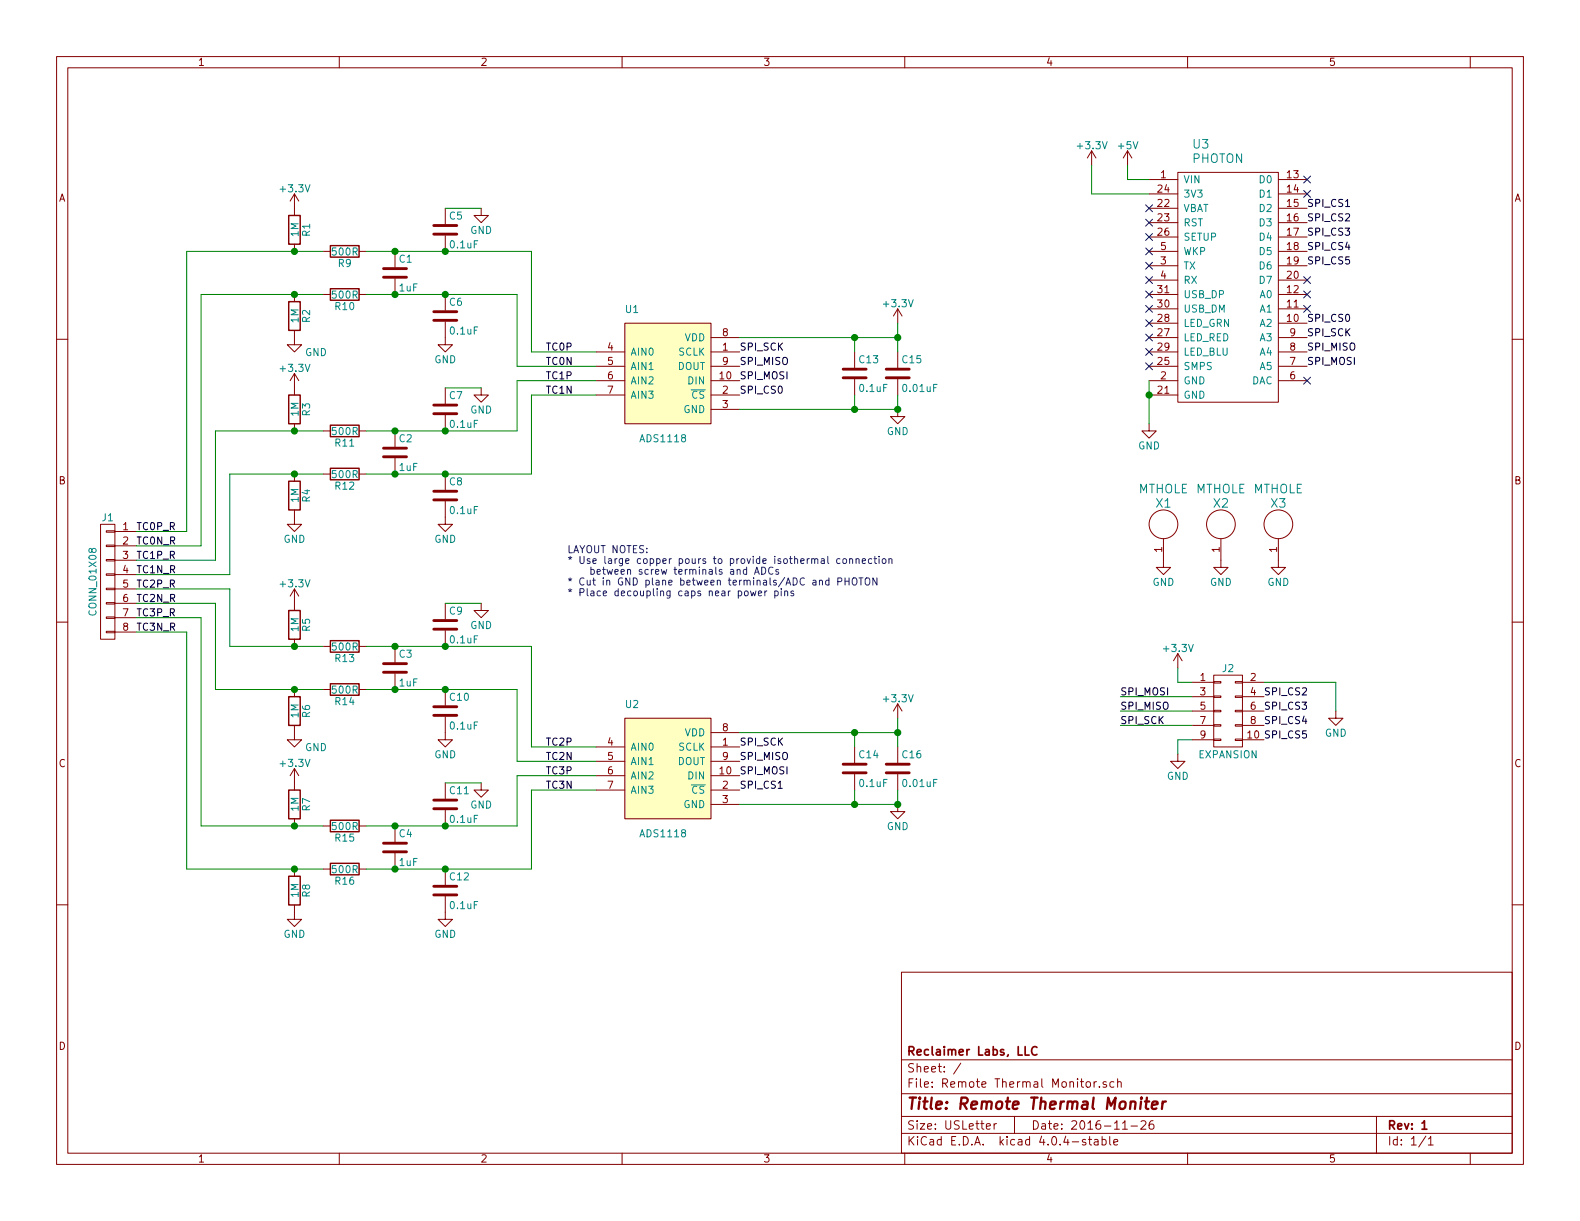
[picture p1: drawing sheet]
EESchema Schematic File Version 2
LIBS:Jason_Custom_Home
LIBS:power
LIBS:device
LIBS:transistors
LIBS:conn
LIBS:linear
LIBS:regul
LIBS:74xx
LIBS:cmos4000
LIBS:adc-dac
LIBS:memory
LIBS:xilinx
LIBS:microcontrollers
LIBS:dsp
LIBS:microchip
LIBS:analog_switches
LIBS:motorola
LIBS:texas
LIBS:intel
LIBS:audio
LIBS:interface
LIBS:digital-audio
LIBS:philips
LIBS:display
LIBS:cypress
LIBS:siliconi
LIBS:opto
LIBS:atmel
LIBS:contrib
LIBS:valves
LIBS:Remote Thermal Monitor-cache
EELAYER 25 0
EELAYER END
$Descr USLetter 11000 8500
encoding utf-8
Sheet 1 1
Title "Remote Thermal Moniter"
Date "2016-11-26"
Rev "1"
Comp "Reclaimer Labs, LLC"
Comment1 ""
Comment2 ""
Comment3 ""
Comment4 ""
$EndDescr
$Comp
L PHOTON U3
U 1 1
P 8500 2000
F 0 "U3" H 8300 3000 60  0000 L CNN
F 1 "PHOTON" H 8300 2900 60  0000 L CNN
F 2 "Reclaimer_Labs:PHOTON" H 10700 2350 60  0001 C CNN
F 3 "" H 10700 2350 60  0000 C CNN
	1    8500 2000
	1    0    0    -1  
$EndComp
Text Label 9100 2550 0    50   ~ 0
SPI_MOSI
Text Label 9100 2450 0    50   ~ 0
SPI_MISO
Text Label 9100 2350 0    50   ~ 0
SPI_SCK
Text Label 9100 2250 0    50   ~ 0
SPI_CS0
$Comp
L +5V #PWR01
U 1 1
P 7850 1150
F 0 "#PWR01" H 7850 1000 50  0001 C CNN
F 1 "+5V" H 7850 1290 50  0000 C CNN
F 2 "" H 7850 1150 50  0000 C CNN
F 3 "" H 7850 1150 50  0000 C CNN
	1    7850 1150
	1    0    0    -1  
$EndComp
Wire Wire Line
	7850 1150 7850 1250
Wire Wire Line
	7850 1250 8000 1250
$Comp
L +3.3V #PWR02
U 1 1
P 7600 1150
F 0 "#PWR02" H 7600 1000 50  0001 C CNN
F 1 "+3.3V" H 7600 1290 50  0000 C CNN
F 2 "" H 7600 1150 50  0000 C CNN
F 3 "" H 7600 1150 50  0000 C CNN
	1    7600 1150
	1    0    0    -1  
$EndComp
Wire Wire Line
	7600 1150 7600 1350
Wire Wire Line
	7600 1350 8000 1350
NoConn ~ 8000 1450
NoConn ~ 8000 1550
NoConn ~ 8000 1650
NoConn ~ 8000 1750
NoConn ~ 8000 1850
NoConn ~ 8000 1950
NoConn ~ 8000 2050
NoConn ~ 8000 2150
NoConn ~ 8000 2250
NoConn ~ 8000 2350
NoConn ~ 8000 2450
NoConn ~ 8000 2550
$Comp
L GND #PWR03
U 1 1
P 8000 2950
F 0 "#PWR03" H 8000 2700 50  0001 C CNN
F 1 "GND" H 8000 2800 50  0000 C CNN
F 2 "" H 8000 2950 50  0000 C CNN
F 3 "" H 8000 2950 50  0000 C CNN
	1    8000 2950
	1    0    0    -1  
$EndComp
Wire Wire Line
	8000 2650 8000 2950
Connection ~ 8000 2750
NoConn ~ 9100 2650
$Comp
L ADS1118 U1
U 1 1
P 4650 2650
F 0 "U1" H 4350 3150 50  0000 L CNN
F 1 "ADS1118" H 4450 2250 50  0000 L CNN
F 2 "Reclaimer_Labs:VSSOP-10" H 4650 2650 50  0001 C CNN
F 3 "" H 4650 2650 50  0001 C CNN
	1    4650 2650
	1    0    0    -1  
$EndComp
$Comp
L +3.3V #PWR04
U 1 1
P 6250 2250
F 0 "#PWR04" H 6250 2100 50  0001 C CNN
F 1 "+3.3V" H 6250 2390 50  0000 C CNN
F 2 "" H 6250 2250 50  0000 C CNN
F 3 "" H 6250 2250 50  0000 C CNN
	1    6250 2250
	1    0    0    -1  
$EndComp
Wire Wire Line
	5150 2350 6250 2350
$Comp
L C C13
U 1 1
P 5950 2600
F 0 "C13" H 5975 2700 50  0000 L CNN
F 1 "0.1uF" H 5975 2500 50  0000 L CNN
F 2 "Capacitors_SMD:C_0603" H 5988 2450 50  0001 C CNN
F 3 "" H 5950 2600 50  0000 C CNN
	1    5950 2600
	1    0    0    -1  
$EndComp
$Comp
L C C15
U 1 1
P 6250 2600
F 0 "C15" H 6275 2700 50  0000 L CNN
F 1 "0.01uF" H 6275 2500 50  0000 L CNN
F 2 "Capacitors_SMD:C_0603" H 6288 2450 50  0001 C CNN
F 3 "" H 6250 2600 50  0000 C CNN
	1    6250 2600
	1    0    0    -1  
$EndComp
Connection ~ 5950 2350
Wire Wire Line
	6250 2250 6250 2450
$Comp
L GND #PWR05
U 1 1
P 6250 2850
F 0 "#PWR05" H 6250 2600 50  0001 C CNN
F 1 "GND" H 6250 2700 50  0000 C CNN
F 2 "" H 6250 2850 50  0000 C CNN
F 3 "" H 6250 2850 50  0000 C CNN
	1    6250 2850
	1    0    0    -1  
$EndComp
Wire Wire Line
	5150 2850 6250 2850
Connection ~ 5950 2850
Text Label 5150 2650 0    50   ~ 0
SPI_MOSI
Text Label 5150 2550 0    50   ~ 0
SPI_MISO
Text Label 5150 2450 0    50   ~ 0
SPI_SCK
Text Label 5150 2750 0    50   ~ 0
SPI_CS0
Connection ~ 6250 2350
Wire Wire Line
	6250 2850 6250 2750
Connection ~ 6250 2850
Wire Wire Line
	5950 2750 5950 2850
Wire Wire Line
	5950 2450 5950 2350
$Comp
L C C1
U 1 1
P 2750 1900
F 0 "C1" H 2775 2000 50  0000 L CNN
F 1 "1uF" H 2775 1800 50  0000 L CNN
F 2 "Capacitors_SMD:C_0603" H 2788 1750 50  0001 C CNN
F 3 "" H 2750 1900 50  0000 C CNN
	1    2750 1900
	1    0    0    -1  
$EndComp
$Comp
L C C5
U 1 1
P 3100 1600
F 0 "C5" H 3125 1700 50  0000 L CNN
F 1 "0.1uF" H 3125 1500 50  0000 L CNN
F 2 "Capacitors_SMD:C_0603" H 3138 1450 50  0001 C CNN
F 3 "" H 3100 1600 50  0000 C CNN
	1    3100 1600
	1    0    0    -1  
$EndComp
$Comp
L C C6
U 1 1
P 3100 2200
F 0 "C6" H 3125 2300 50  0000 L CNN
F 1 "0.1uF" H 3125 2100 50  0000 L CNN
F 2 "Capacitors_SMD:C_0603" H 3138 2050 50  0001 C CNN
F 3 "" H 3100 2200 50  0000 C CNN
	1    3100 2200
	1    0    0    -1  
$EndComp
$Comp
L R R9
U 1 1
P 2400 1750
F 0 "R9" V 2480 1750 50  0000 C CNN
F 1 "500R" V 2400 1750 50  0000 C CNN
F 2 "Capacitors_SMD:C_0603" V 2330 1750 50  0001 C CNN
F 3 "" H 2400 1750 50  0000 C CNN
	1    2400 1750
	0    1    1    0   
$EndComp
$Comp
L R R10
U 1 1
P 2400 2050
F 0 "R10" V 2480 2050 50  0000 C CNN
F 1 "500R" V 2400 2050 50  0000 C CNN
F 2 "Capacitors_SMD:C_0603" V 2330 2050 50  0001 C CNN
F 3 "" H 2400 2050 50  0000 C CNN
	1    2400 2050
	0    1    1    0   
$EndComp
$Comp
L R R2
U 1 1
P 2050 2200
F 0 "R2" V 2130 2200 50  0000 C CNN
F 1 "1M" V 2050 2200 50  0000 C CNN
F 2 "Capacitors_SMD:C_0603" V 1980 2200 50  0001 C CNN
F 3 "" H 2050 2200 50  0000 C CNN
	1    2050 2200
	1    0    0    -1  
$EndComp
$Comp
L R R1
U 1 1
P 2050 1600
F 0 "R1" V 2130 1600 50  0000 C CNN
F 1 "1M" V 2050 1600 50  0000 C CNN
F 2 "Capacitors_SMD:C_0603" V 1980 1600 50  0001 C CNN
F 3 "" H 2050 1600 50  0000 C CNN
	1    2050 1600
	1    0    0    -1  
$EndComp
$Comp
L C C2
U 1 1
P 2750 3150
F 0 "C2" H 2775 3250 50  0000 L CNN
F 1 "1uF" H 2775 3050 50  0000 L CNN
F 2 "Capacitors_SMD:C_0603" H 2788 3000 50  0001 C CNN
F 3 "" H 2750 3150 50  0000 C CNN
	1    2750 3150
	1    0    0    -1  
$EndComp
$Comp
L C C7
U 1 1
P 3100 2850
F 0 "C7" H 3125 2950 50  0000 L CNN
F 1 "0.1uF" H 3125 2750 50  0000 L CNN
F 2 "Capacitors_SMD:C_0603" H 3138 2700 50  0001 C CNN
F 3 "" H 3100 2850 50  0000 C CNN
	1    3100 2850
	1    0    0    -1  
$EndComp
$Comp
L C C8
U 1 1
P 3100 3450
F 0 "C8" H 3125 3550 50  0000 L CNN
F 1 "0.1uF" H 3125 3350 50  0000 L CNN
F 2 "Capacitors_SMD:C_0603" H 3138 3300 50  0001 C CNN
F 3 "" H 3100 3450 50  0000 C CNN
	1    3100 3450
	1    0    0    -1  
$EndComp
$Comp
L R R11
U 1 1
P 2400 3000
F 0 "R11" V 2480 3000 50  0000 C CNN
F 1 "500R" V 2400 3000 50  0000 C CNN
F 2 "Capacitors_SMD:C_0603" V 2330 3000 50  0001 C CNN
F 3 "" H 2400 3000 50  0000 C CNN
	1    2400 3000
	0    1    1    0   
$EndComp
$Comp
L R R12
U 1 1
P 2400 3300
F 0 "R12" V 2480 3300 50  0000 C CNN
F 1 "500R" V 2400 3300 50  0000 C CNN
F 2 "Capacitors_SMD:C_0603" V 2330 3300 50  0001 C CNN
F 3 "" H 2400 3300 50  0000 C CNN
	1    2400 3300
	0    1    1    0   
$EndComp
$Comp
L R R4
U 1 1
P 2050 3450
F 0 "R4" V 2130 3450 50  0000 C CNN
F 1 "1M" V 2050 3450 50  0000 C CNN
F 2 "Capacitors_SMD:C_0603" V 1980 3450 50  0001 C CNN
F 3 "" H 2050 3450 50  0000 C CNN
	1    2050 3450
	1    0    0    -1  
$EndComp
$Comp
L R R3
U 1 1
P 2050 2850
F 0 "R3" V 2130 2850 50  0000 C CNN
F 1 "1M" V 2050 2850 50  0000 C CNN
F 2 "Capacitors_SMD:C_0603" V 1980 2850 50  0001 C CNN
F 3 "" H 2050 2850 50  0000 C CNN
	1    2050 2850
	1    0    0    -1  
$EndComp
Wire Wire Line
	2550 2050 3600 2050
Connection ~ 2750 2050
Wire Wire Line
	3600 2050 3600 2550
Wire Wire Line
	3600 2550 4150 2550
Connection ~ 3100 2050
Wire Wire Line
	4150 2450 3700 2450
Wire Wire Line
	3700 2450 3700 1750
Wire Wire Line
	3700 1750 2550 1750
Connection ~ 3100 1750
Connection ~ 2750 1750
$Comp
L GND #PWR06
U 1 1
P 3100 2350
F 0 "#PWR06" H 3100 2100 50  0001 C CNN
F 1 "GND" H 3100 2200 50  0000 C CNN
F 2 "" H 3100 2350 50  0000 C CNN
F 3 "" H 3100 2350 50  0000 C CNN
	1    3100 2350
	1    0    0    -1  
$EndComp
$Comp
L GND #PWR07
U 1 1
P 3100 3600
F 0 "#PWR07" H 3100 3350 50  0001 C CNN
F 1 "GND" H 3100 3450 50  0000 C CNN
F 2 "" H 3100 3600 50  0000 C CNN
F 3 "" H 3100 3600 50  0000 C CNN
	1    3100 3600
	1    0    0    -1  
$EndComp
$Comp
L GND #PWR08
U 1 1
P 3350 1450
F 0 "#PWR08" H 3350 1200 50  0001 C CNN
F 1 "GND" H 3350 1300 50  0000 C CNN
F 2 "" H 3350 1450 50  0000 C CNN
F 3 "" H 3350 1450 50  0000 C CNN
	1    3350 1450
	1    0    0    -1  
$EndComp
Wire Wire Line
	3100 1450 3350 1450
$Comp
L GND #PWR09
U 1 1
P 3350 2700
F 0 "#PWR09" H 3350 2450 50  0001 C CNN
F 1 "GND" H 3350 2550 50  0000 C CNN
F 2 "" H 3350 2700 50  0000 C CNN
F 3 "" H 3350 2700 50  0000 C CNN
	1    3350 2700
	1    0    0    -1  
$EndComp
Wire Wire Line
	3350 2700 3100 2700
Wire Wire Line
	2550 3000 3600 3000
Connection ~ 2750 3000
Wire Wire Line
	3600 3000 3600 2650
Wire Wire Line
	3600 2650 4150 2650
Connection ~ 3100 3000
Wire Wire Line
	4150 2750 3700 2750
Wire Wire Line
	3700 2750 3700 3300
Wire Wire Line
	3700 3300 2550 3300
Connection ~ 3100 3300
Connection ~ 2750 3300
$Comp
L GND #PWR010
U 1 1
P 2050 2350
F 0 "#PWR010" H 2050 2100 50  0001 C CNN
F 1 "GND" H 2200 2250 50  0000 C CNN
F 2 "" H 2050 2350 50  0000 C CNN
F 3 "" H 2050 2350 50  0000 C CNN
	1    2050 2350
	1    0    0    -1  
$EndComp
$Comp
L GND #PWR011
U 1 1
P 2050 3600
F 0 "#PWR011" H 2050 3350 50  0001 C CNN
F 1 "GND" H 2050 3450 50  0000 C CNN
F 2 "" H 2050 3600 50  0000 C CNN
F 3 "" H 2050 3600 50  0000 C CNN
	1    2050 3600
	1    0    0    -1  
$EndComp
$Comp
L +3.3V #PWR012
U 1 1
P 2050 2700
F 0 "#PWR012" H 2050 2550 50  0001 C CNN
F 1 "+3.3V" H 2050 2840 50  0000 C CNN
F 2 "" H 2050 2700 50  0000 C CNN
F 3 "" H 2050 2700 50  0000 C CNN
	1    2050 2700
	1    0    0    -1  
$EndComp
$Comp
L +3.3V #PWR013
U 1 1
P 2050 1450
F 0 "#PWR013" H 2050 1300 50  0001 C CNN
F 1 "+3.3V" H 2050 1590 50  0000 C CNN
F 2 "" H 2050 1450 50  0000 C CNN
F 3 "" H 2050 1450 50  0000 C CNN
	1    2050 1450
	1    0    0    -1  
$EndComp
Connection ~ 2050 2050
Connection ~ 2050 1750
Connection ~ 2050 3000
Connection ~ 2050 3300
$Comp
L CONN_02X05 J2
U 1 1
P 8550 4950
F 0 "J2" H 8550 5250 50  0000 C CNN
F 1 "EXPANSION" H 8550 4650 50  0000 C CNN
F 2 "Reclaimer_Labs:HEADER_10_POL" H 8550 3750 50  0001 C CNN
F 3 "" H 8550 3750 50  0000 C CNN
F 4 "302-S101" H 8550 4950 60  0001 C CNN "Manufacturer Part Number"
F 5 "On Shore Technology" H 8550 4950 60  0001 C CNN "Manufacturer"
F 6 "Digikey" H 8550 4950 60  0001 C CNN "Supplier"
F 7 "ED1543-ND" H 8550 4950 60  0001 C CNN "Supplier Part Number"
	1    8550 4950
	1    0    0    -1  
$EndComp
$Comp
L GND #PWR014
U 1 1
P 8200 5250
F 0 "#PWR014" H 8200 5000 50  0001 C CNN
F 1 "GND" H 8200 5100 50  0000 C CNN
F 2 "" H 8200 5250 50  0000 C CNN
F 3 "" H 8200 5250 50  0000 C CNN
	1    8200 5250
	1    0    0    -1  
$EndComp
$Comp
L +3.3V #PWR015
U 1 1
P 8200 4650
F 0 "#PWR015" H 8200 4500 50  0001 C CNN
F 1 "+3.3V" H 8200 4790 50  0000 C CNN
F 2 "" H 8200 4650 50  0000 C CNN
F 3 "" H 8200 4650 50  0000 C CNN
	1    8200 4650
	1    0    0    -1  
$EndComp
Wire Wire Line
	8200 4650 8200 4750
Wire Wire Line
	8200 4750 8300 4750
Wire Wire Line
	8200 5250 8200 5150
Wire Wire Line
	8200 5150 8300 5150
Text Label 7800 5050 0    50   ~ 0
SPI_SCK
Text Label 7800 4950 0    50   ~ 0
SPI_MISO
Text Label 7800 4850 0    50   ~ 0
SPI_MOSI
Wire Wire Line
	7800 5050 8300 5050
Wire Wire Line
	8300 4950 7800 4950
Wire Wire Line
	7800 4850 8300 4850
Text Label 9100 1550 0    50   ~ 0
SPI_CS2
Text Label 9100 1650 0    50   ~ 0
SPI_CS3
Text Label 9100 1750 0    50   ~ 0
SPI_CS4
Text Label 9100 1850 0    50   ~ 0
SPI_CS5
Text Label 9100 1450 0    50   ~ 0
SPI_CS1
Text Label 8800 4850 0    50   ~ 0
SPI_CS2
Text Label 8800 4950 0    50   ~ 0
SPI_CS3
Text Label 8800 5050 0    50   ~ 0
SPI_CS4
Text Label 8800 5150 0    50   ~ 0
SPI_CS5
$Comp
L ADS1118 U2
U 1 1
P 4650 5400
F 0 "U2" H 4350 5900 50  0000 L CNN
F 1 "ADS1118" H 4450 5000 50  0000 L CNN
F 2 "Reclaimer_Labs:VSSOP-10" H 4650 5400 50  0001 C CNN
F 3 "" H 4650 5400 50  0001 C CNN
	1    4650 5400
	1    0    0    -1  
$EndComp
$Comp
L +3.3V #PWR016
U 1 1
P 6250 5000
F 0 "#PWR016" H 6250 4850 50  0001 C CNN
F 1 "+3.3V" H 6250 5140 50  0000 C CNN
F 2 "" H 6250 5000 50  0000 C CNN
F 3 "" H 6250 5000 50  0000 C CNN
	1    6250 5000
	1    0    0    -1  
$EndComp
Wire Wire Line
	5150 5100 6250 5100
$Comp
L C C14
U 1 1
P 5950 5350
F 0 "C14" H 5975 5450 50  0000 L CNN
F 1 "0.1uF" H 5975 5250 50  0000 L CNN
F 2 "Capacitors_SMD:C_0603" H 5988 5200 50  0001 C CNN
F 3 "" H 5950 5350 50  0000 C CNN
	1    5950 5350
	1    0    0    -1  
$EndComp
$Comp
L C C16
U 1 1
P 6250 5350
F 0 "C16" H 6275 5450 50  0000 L CNN
F 1 "0.01uF" H 6275 5250 50  0000 L CNN
F 2 "Capacitors_SMD:C_0603" H 6288 5200 50  0001 C CNN
F 3 "" H 6250 5350 50  0000 C CNN
	1    6250 5350
	1    0    0    -1  
$EndComp
Connection ~ 5950 5100
Wire Wire Line
	6250 5000 6250 5200
$Comp
L GND #PWR017
U 1 1
P 6250 5600
F 0 "#PWR017" H 6250 5350 50  0001 C CNN
F 1 "GND" H 6250 5450 50  0000 C CNN
F 2 "" H 6250 5600 50  0000 C CNN
F 3 "" H 6250 5600 50  0000 C CNN
	1    6250 5600
	1    0    0    -1  
$EndComp
Wire Wire Line
	5150 5600 6250 5600
Connection ~ 5950 5600
Text Label 5150 5400 0    50   ~ 0
SPI_MOSI
Text Label 5150 5300 0    50   ~ 0
SPI_MISO
Text Label 5150 5200 0    50   ~ 0
SPI_SCK
Text Label 5150 5500 0    50   ~ 0
SPI_CS1
Connection ~ 6250 5100
Wire Wire Line
	6250 5600 6250 5500
Connection ~ 6250 5600
Wire Wire Line
	5950 5500 5950 5600
Wire Wire Line
	5950 5200 5950 5100
$Comp
L C C3
U 1 1
P 2750 4650
F 0 "C3" H 2775 4750 50  0000 L CNN
F 1 "1uF" H 2775 4550 50  0000 L CNN
F 2 "Capacitors_SMD:C_0603" H 2788 4500 50  0001 C CNN
F 3 "" H 2750 4650 50  0000 C CNN
	1    2750 4650
	1    0    0    -1  
$EndComp
$Comp
L C C9
U 1 1
P 3100 4350
F 0 "C9" H 3125 4450 50  0000 L CNN
F 1 "0.1uF" H 3125 4250 50  0000 L CNN
F 2 "Capacitors_SMD:C_0603" H 3138 4200 50  0001 C CNN
F 3 "" H 3100 4350 50  0000 C CNN
	1    3100 4350
	1    0    0    -1  
$EndComp
$Comp
L C C10
U 1 1
P 3100 4950
F 0 "C10" H 3125 5050 50  0000 L CNN
F 1 "0.1uF" H 3125 4850 50  0000 L CNN
F 2 "Capacitors_SMD:C_0603" H 3138 4800 50  0001 C CNN
F 3 "" H 3100 4950 50  0000 C CNN
	1    3100 4950
	1    0    0    -1  
$EndComp
$Comp
L R R13
U 1 1
P 2400 4500
F 0 "R13" V 2480 4500 50  0000 C CNN
F 1 "500R" V 2400 4500 50  0000 C CNN
F 2 "Capacitors_SMD:C_0603" V 2330 4500 50  0001 C CNN
F 3 "" H 2400 4500 50  0000 C CNN
	1    2400 4500
	0    1    1    0   
$EndComp
$Comp
L R R14
U 1 1
P 2400 4800
F 0 "R14" V 2480 4800 50  0000 C CNN
F 1 "500R" V 2400 4800 50  0000 C CNN
F 2 "Capacitors_SMD:C_0603" V 2330 4800 50  0001 C CNN
F 3 "" H 2400 4800 50  0000 C CNN
	1    2400 4800
	0    1    1    0   
$EndComp
$Comp
L R R6
U 1 1
P 2050 4950
F 0 "R6" V 2130 4950 50  0000 C CNN
F 1 "1M" V 2050 4950 50  0000 C CNN
F 2 "Capacitors_SMD:C_0603" V 1980 4950 50  0001 C CNN
F 3 "" H 2050 4950 50  0000 C CNN
	1    2050 4950
	1    0    0    -1  
$EndComp
$Comp
L R R5
U 1 1
P 2050 4350
F 0 "R5" V 2130 4350 50  0000 C CNN
F 1 "1M" V 2050 4350 50  0000 C CNN
F 2 "Capacitors_SMD:C_0603" V 1980 4350 50  0001 C CNN
F 3 "" H 2050 4350 50  0000 C CNN
	1    2050 4350
	1    0    0    -1  
$EndComp
$Comp
L C C4
U 1 1
P 2750 5900
F 0 "C4" H 2775 6000 50  0000 L CNN
F 1 "1uF" H 2775 5800 50  0000 L CNN
F 2 "Capacitors_SMD:C_0603" H 2788 5750 50  0001 C CNN
F 3 "" H 2750 5900 50  0000 C CNN
	1    2750 5900
	1    0    0    -1  
$EndComp
$Comp
L C C11
U 1 1
P 3100 5600
F 0 "C11" H 3125 5700 50  0000 L CNN
F 1 "0.1uF" H 3125 5500 50  0000 L CNN
F 2 "Capacitors_SMD:C_0603" H 3138 5450 50  0001 C CNN
F 3 "" H 3100 5600 50  0000 C CNN
	1    3100 5600
	1    0    0    -1  
$EndComp
$Comp
L C C12
U 1 1
P 3100 6200
F 0 "C12" H 3125 6300 50  0000 L CNN
F 1 "0.1uF" H 3125 6100 50  0000 L CNN
F 2 "Capacitors_SMD:C_0603" H 3138 6050 50  0001 C CNN
F 3 "" H 3100 6200 50  0000 C CNN
	1    3100 6200
	1    0    0    -1  
$EndComp
$Comp
L R R15
U 1 1
P 2400 5750
F 0 "R15" V 2480 5750 50  0000 C CNN
F 1 "500R" V 2400 5750 50  0000 C CNN
F 2 "Capacitors_SMD:C_0603" V 2330 5750 50  0001 C CNN
F 3 "" H 2400 5750 50  0000 C CNN
	1    2400 5750
	0    1    1    0   
$EndComp
$Comp
L R R16
U 1 1
P 2400 6050
F 0 "R16" V 2480 6050 50  0000 C CNN
F 1 "500R" V 2400 6050 50  0000 C CNN
F 2 "Capacitors_SMD:C_0603" V 2330 6050 50  0001 C CNN
F 3 "" H 2400 6050 50  0000 C CNN
	1    2400 6050
	0    1    1    0   
$EndComp
$Comp
L R R8
U 1 1
P 2050 6200
F 0 "R8" V 2130 6200 50  0000 C CNN
F 1 "1M" V 2050 6200 50  0000 C CNN
F 2 "Capacitors_SMD:C_0603" V 1980 6200 50  0001 C CNN
F 3 "" H 2050 6200 50  0000 C CNN
	1    2050 6200
	1    0    0    -1  
$EndComp
$Comp
L R R7
U 1 1
P 2050 5600
F 0 "R7" V 2130 5600 50  0000 C CNN
F 1 "1M" V 2050 5600 50  0000 C CNN
F 2 "Capacitors_SMD:C_0603" V 1980 5600 50  0001 C CNN
F 3 "" H 2050 5600 50  0000 C CNN
	1    2050 5600
	1    0    0    -1  
$EndComp
Wire Wire Line
	2550 4800 3600 4800
Connection ~ 2750 4800
Wire Wire Line
	3600 4800 3600 5300
Wire Wire Line
	3600 5300 4150 5300
Connection ~ 3100 4800
Wire Wire Line
	4150 5200 3700 5200
Wire Wire Line
	3700 5200 3700 4500
Wire Wire Line
	3700 4500 2550 4500
Connection ~ 3100 4500
Connection ~ 2750 4500
$Comp
L GND #PWR018
U 1 1
P 3100 5100
F 0 "#PWR018" H 3100 4850 50  0001 C CNN
F 1 "GND" H 3100 4950 50  0000 C CNN
F 2 "" H 3100 5100 50  0000 C CNN
F 3 "" H 3100 5100 50  0000 C CNN
	1    3100 5100
	1    0    0    -1  
$EndComp
$Comp
L GND #PWR019
U 1 1
P 3100 6350
F 0 "#PWR019" H 3100 6100 50  0001 C CNN
F 1 "GND" H 3100 6200 50  0000 C CNN
F 2 "" H 3100 6350 50  0000 C CNN
F 3 "" H 3100 6350 50  0000 C CNN
	1    3100 6350
	1    0    0    -1  
$EndComp
$Comp
L GND #PWR020
U 1 1
P 3350 4200
F 0 "#PWR020" H 3350 3950 50  0001 C CNN
F 1 "GND" H 3350 4050 50  0000 C CNN
F 2 "" H 3350 4200 50  0000 C CNN
F 3 "" H 3350 4200 50  0000 C CNN
	1    3350 4200
	1    0    0    -1  
$EndComp
Wire Wire Line
	3100 4200 3350 4200
$Comp
L GND #PWR021
U 1 1
P 3350 5450
F 0 "#PWR021" H 3350 5200 50  0001 C CNN
F 1 "GND" H 3350 5300 50  0000 C CNN
F 2 "" H 3350 5450 50  0000 C CNN
F 3 "" H 3350 5450 50  0000 C CNN
	1    3350 5450
	1    0    0    -1  
$EndComp
Wire Wire Line
	3350 5450 3100 5450
Wire Wire Line
	2550 5750 3600 5750
Connection ~ 2750 5750
Wire Wire Line
	3600 5750 3600 5400
Wire Wire Line
	3600 5400 4150 5400
Connection ~ 3100 5750
Wire Wire Line
	4150 5500 3700 5500
Wire Wire Line
	3700 5500 3700 6050
Wire Wire Line
	3700 6050 2550 6050
Connection ~ 3100 6050
Connection ~ 2750 6050
$Comp
L GND #PWR022
U 1 1
P 2050 5100
F 0 "#PWR022" H 2050 4850 50  0001 C CNN
F 1 "GND" H 2200 5000 50  0000 C CNN
F 2 "" H 2050 5100 50  0000 C CNN
F 3 "" H 2050 5100 50  0000 C CNN
	1    2050 5100
	1    0    0    -1  
$EndComp
$Comp
L GND #PWR023
U 1 1
P 2050 6350
F 0 "#PWR023" H 2050 6100 50  0001 C CNN
F 1 "GND" H 2050 6200 50  0000 C CNN
F 2 "" H 2050 6350 50  0000 C CNN
F 3 "" H 2050 6350 50  0000 C CNN
	1    2050 6350
	1    0    0    -1  
$EndComp
$Comp
L +3.3V #PWR024
U 1 1
P 2050 5450
F 0 "#PWR024" H 2050 5300 50  0001 C CNN
F 1 "+3.3V" H 2050 5590 50  0000 C CNN
F 2 "" H 2050 5450 50  0000 C CNN
F 3 "" H 2050 5450 50  0000 C CNN
	1    2050 5450
	1    0    0    -1  
$EndComp
$Comp
L +3.3V #PWR025
U 1 1
P 2050 4200
F 0 "#PWR025" H 2050 4050 50  0001 C CNN
F 1 "+3.3V" H 2050 4340 50  0000 C CNN
F 2 "" H 2050 4200 50  0000 C CNN
F 3 "" H 2050 4200 50  0000 C CNN
	1    2050 4200
	1    0    0    -1  
$EndComp
Connection ~ 2050 4800
Connection ~ 2050 4500
Connection ~ 2050 5750
Connection ~ 2050 6050
$Comp
L GND #PWR026
U 1 1
P 9300 4950
F 0 "#PWR026" H 9300 4700 50  0001 C CNN
F 1 "GND" H 9300 4800 50  0000 C CNN
F 2 "" H 9300 4950 50  0000 C CNN
F 3 "" H 9300 4950 50  0000 C CNN
	1    9300 4950
	1    0    0    -1  
$EndComp
Wire Wire Line
	9300 4950 9300 4750
Wire Wire Line
	9300 4750 8800 4750
NoConn ~ 9100 1250
NoConn ~ 9100 1350
NoConn ~ 9100 1950
NoConn ~ 9100 2050
NoConn ~ 9100 2150
Text Label 3800 2450 0    50   ~ 0
TC0P
Text Label 3800 2550 0    50   ~ 0
TC0N
Text Label 3800 2650 0    50   ~ 0
TC1P
Text Label 3800 2750 0    50   ~ 0
TC1N
Text Label 3800 5200 0    50   ~ 0
TC2P
Text Label 3800 5300 0    50   ~ 0
TC2N
Text Label 3800 5400 0    50   ~ 0
TC3P
Text Label 3800 5500 0    50   ~ 0
TC3N
Text Label 950  3700 0    50   ~ 0
TC0P_R
Text Label 950  3800 0    50   ~ 0
TC0N_R
Text Label 950  3900 0    50   ~ 0
TC1P_R
Text Label 950  4000 0    50   ~ 0
TC1N_R
Text Label 950  4100 0    50   ~ 0
TC2P_R
Text Label 950  4200 0    50   ~ 0
TC2N_R
Text Label 950  4300 0    50   ~ 0
TC3P_R
Text Label 950  4400 0    50   ~ 0
TC3N_R
Text Notes 3950 4150 0    50   ~ 0
LAYOUT NOTES:\n* Use large copper pours to provide isothermal connection \n    between screw terminals and ADCs\n* Cut in GND plane between terminals/ADC and PHOTON\n* Place decoupling caps near power pins
$Comp
L CONN_01X08 J1
U 1 1
P 750 4050
F 0 "J1" H 750 4500 50  0000 C CNN
F 1 "CONN_01X08" V 850 4050 50  0000 C CNN
F 2 "Reclaimer_Labs:TERM-BLOCK-3.5MM-8" H 750 4050 50  0001 C CNN
F 3 "" H 750 4050 50  0000 C CNN
F 4 "On Shore Technology" H 750 4050 60  0001 C CNN "Manufacturer"
F 5 "OSTTE080104" H 750 4050 60  0001 C CNN "Manufacturer Part Number"
F 6 "Digikey" H 750 4050 60  0001 C CNN "Supplier"
F 7 "ED2746-ND" H 750 4050 60  0001 C CNN "Supplier Part Number"
	1    750  4050
	-1   0    0    -1  
$EndComp
Wire Wire Line
	1300 6050 2250 6050
Wire Wire Line
	1400 5750 2250 5750
Wire Wire Line
	1500 4800 2250 4800
Wire Wire Line
	1600 4500 2250 4500
Wire Wire Line
	1300 1750 2250 1750
Wire Wire Line
	1400 2050 2250 2050
Wire Wire Line
	1500 3000 2250 3000
Wire Wire Line
	1600 3300 2250 3300
Wire Wire Line
	950  3700 1300 3700
Wire Wire Line
	1300 3700 1300 1750
Wire Wire Line
	1400 2050 1400 3800
Wire Wire Line
	1400 3800 950  3800
Wire Wire Line
	950  3900 1500 3900
Wire Wire Line
	1500 3900 1500 3000
Wire Wire Line
	1600 3300 1600 4000
Wire Wire Line
	1600 4000 950  4000
Wire Wire Line
	950  4100 1600 4100
Wire Wire Line
	1600 4100 1600 4500
Wire Wire Line
	1500 4800 1500 4200
Wire Wire Line
	1500 4200 950  4200
Wire Wire Line
	950  4300 1400 4300
Wire Wire Line
	1400 4300 1400 5750
Wire Wire Line
	1300 6050 1300 4400
Wire Wire Line
	1300 4400 950  4400
$Comp
L MTHOLE X1
U 1 1
P 8100 3650
F 0 "X1" H 8100 3800 60  0000 C CNN
F 1 "MTHOLE" H 8100 3900 60  0000 C CNN
F 2 "Reclaimer_Labs:MountingHole_3.5mm_Pad_Via" H 8100 3650 60  0001 C CNN
F 3 "" H 8100 3650 60  0000 C CNN
	1    8100 3650
	1    0    0    -1  
$EndComp
$Comp
L MTHOLE X2
U 1 1
P 8500 3650
F 0 "X2" H 8500 3800 60  0000 C CNN
F 1 "MTHOLE" H 8500 3900 60  0000 C CNN
F 2 "Reclaimer_Labs:MountingHole_3.5mm_Pad_Via" H 8500 3650 60  0001 C CNN
F 3 "" H 8500 3650 60  0000 C CNN
	1    8500 3650
	1    0    0    -1  
$EndComp
$Comp
L MTHOLE X3
U 1 1
P 8900 3650
F 0 "X3" H 8900 3800 60  0000 C CNN
F 1 "MTHOLE" H 8900 3900 60  0000 C CNN
F 2 "Reclaimer_Labs:MountingHole_3.5mm_Pad_Via" H 8900 3650 60  0001 C CNN
F 3 "" H 8900 3650 60  0000 C CNN
	1    8900 3650
	1    0    0    -1  
$EndComp
$Comp
L GND #PWR027
U 1 1
P 8100 3900
F 0 "#PWR027" H 8100 3650 50  0001 C CNN
F 1 "GND" H 8100 3750 50  0000 C CNN
F 2 "" H 8100 3900 50  0000 C CNN
F 3 "" H 8100 3900 50  0000 C CNN
	1    8100 3900
	1    0    0    -1  
$EndComp
$Comp
L GND #PWR028
U 1 1
P 8500 3900
F 0 "#PWR028" H 8500 3650 50  0001 C CNN
F 1 "GND" H 8500 3750 50  0000 C CNN
F 2 "" H 8500 3900 50  0000 C CNN
F 3 "" H 8500 3900 50  0000 C CNN
	1    8500 3900
	1    0    0    -1  
$EndComp
$Comp
L GND #PWR029
U 1 1
P 8900 3900
F 0 "#PWR029" H 8900 3650 50  0001 C CNN
F 1 "GND" H 8900 3750 50  0000 C CNN
F 2 "" H 8900 3900 50  0000 C CNN
F 3 "" H 8900 3900 50  0000 C CNN
	1    8900 3900
	1    0    0    -1  
$EndComp
$EndSCHEMATC
